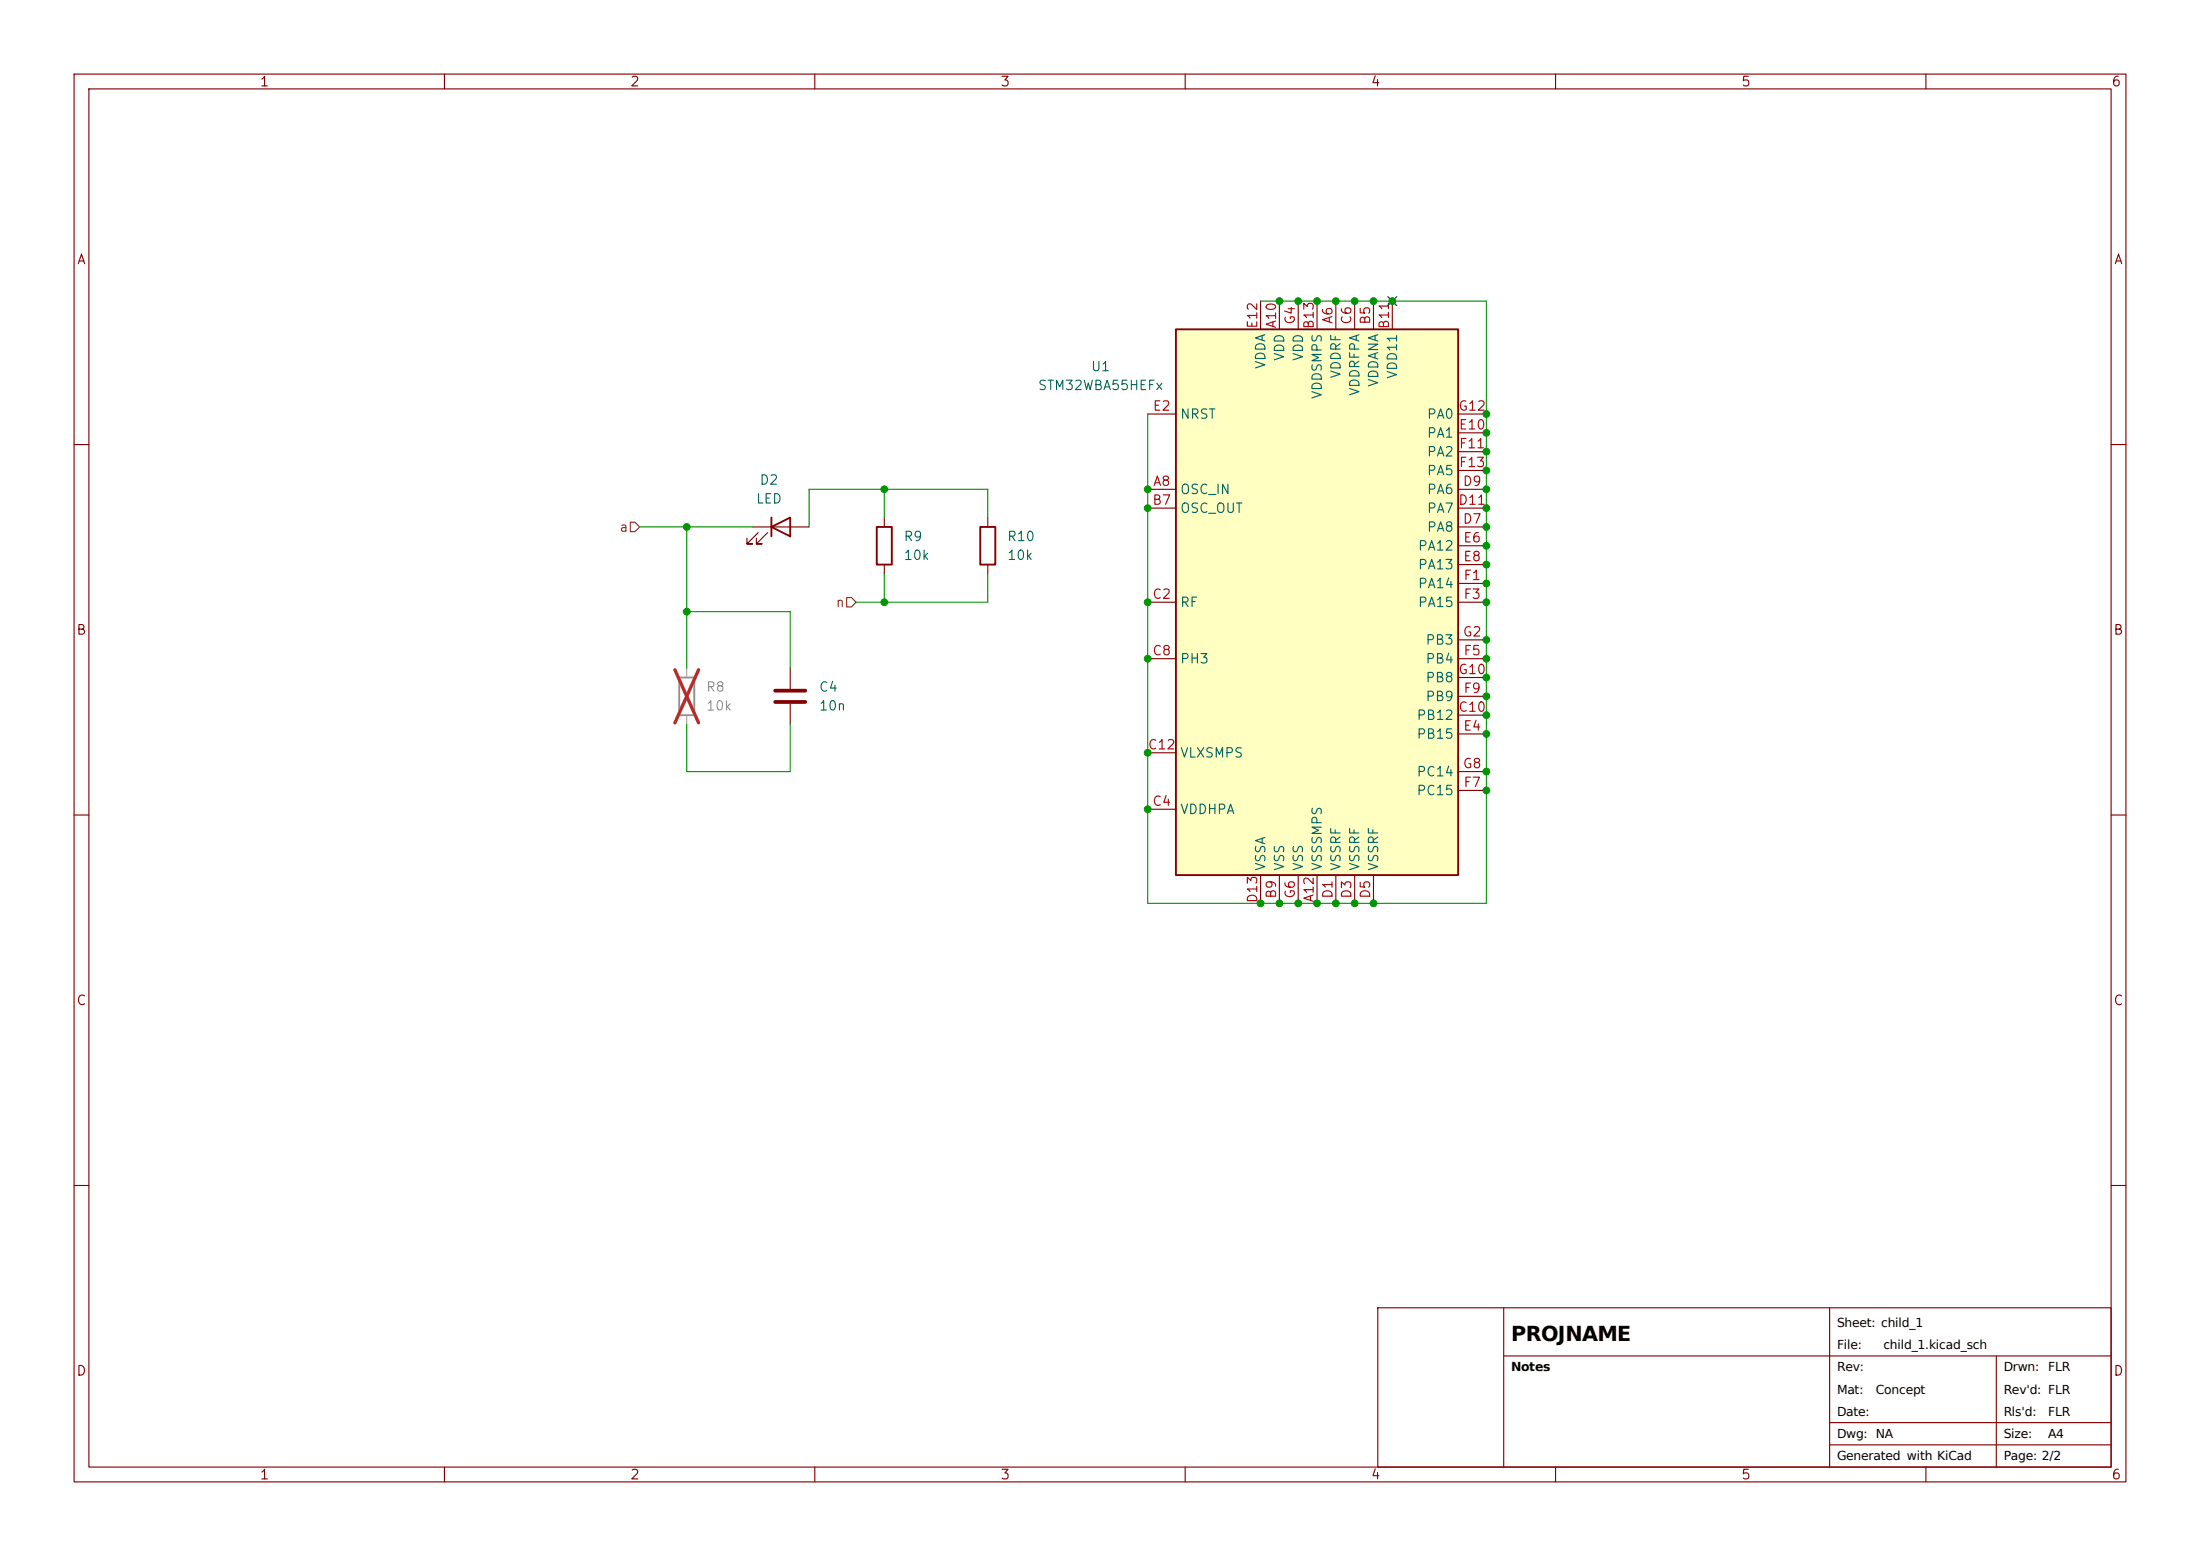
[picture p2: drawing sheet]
<svg xmlns="http://www.w3.org/2000/svg" width="297mm" height="210mm" viewBox="0 0 297 210" stroke-linecap="round" stroke-linejoin="round" font-family="sans-serif">
<g fill="none" stroke="#840000" stroke-width=".15">
<path d="M10 10h277v190h-277zM12 12h273v186h-273zM60 10v2M110 10v2M160 10v2M210 10v2M260 10v2M10 60h2M101.6 71.1h7.6M102.4 71.9l-1.6 1.5h.8h-.8v-.8M103.6 71.9l-1.5 1.5h.8h-.8v-.8M119.4 69.9v1.2"/>
<path d="M119.4 76.2v1.3M133.3 69.9v1.2M133.3 76.2v1.3M285 60h2M10 110h2M285 110h2M10 160h2M186 176.5h99v21.5h-99zM203 176.5v21.5M247 176.5v21.5M285 160h2M60 198v2"/>
<path d="M110 198v2M160 198v2M203 183h82M210 198v2M247 192h38M247 195h38M260 198v2M269.5 183v15"/>
</g>
<path d="M104.1 71.1l2.6-1.2v2.5zM104.1 69.9v2.5M118.4 71.1h2v5.1h-2zM132.3 71.1h2.1v5.1h-2.1z" fill="none" stroke="#840000" stroke-width=".25"/>
<path d="M158.7 44.5h38.1v73.6h-38.1z" fill="#ffffc2"/>
<path d="M158.7 44.5h38.1v73.6h-38.1z" fill="none" stroke="#840000" stroke-width=".25"/>
<g fill="none" stroke="#840000" stroke-width=".15">
<path d="M154.9 55.9h3.8M170.2 40.6v3.9M172.7 40.6v3.9M175.3 40.6v3.9M177.8 40.6v3.9M180.3 40.6v3.9M182.9 40.6v3.9M185.4 40.6v3.9M188 40.6v3.9M196.8 55.9h3.9M196.8 58.4h3.9M154.9 66h3.8"/>
<path d="M154.9 68.6h3.8M196.8 66h3.9M196.8 68.6h3.9M196.8 71.1h3.9M196.8 73.7h3.9M196.8 76.2h3.9M196.8 78.7h3.9M196.8 61h3.9M196.8 63.5h3.9M106.7 90.2v2.8M106.7 95v2.8M154.9 81.3h3.8"/>
<path d="M154.9 88.9h3.8M196.8 81.3h3.9M196.8 88.9h3.9M196.8 96.5h3.9M196.8 99.1h3.9M196.8 94h3.9M196.8 86.4h3.9M196.8 91.4h3.9M154.9 109.2h3.8M154.9 101.6h3.8M170.2 118.1v3.8M172.7 118.1v3.8"/>
<path d="M175.3 118.1v3.8M177.8 118.1v3.8M180.3 118.1v3.8M182.9 118.1v3.8M185.4 118.1v3.8M196.8 106.7h3.9M196.8 104.1h3.9"/>
</g>
<path d="M91.7 91.4h2v5.1h-2z" fill="none" stroke="#9c9b98" stroke-width=".25"/>
<path d="M92.7 90.2v1.2M92.7 96.5v1.3" fill="none" stroke="#9c9b98" stroke-width=".15"/>
<path d="M91.1 90.4l3.2 7.2M94.3 90.4l-3.2 7.2" fill="none" stroke="#e12e31" stroke-width=".46"/>
<path d="M104.6 93.2h4.1M104.6 94.7h4.1" fill="none" stroke="#840000" stroke-width=".51"/>
<path d="M85.1 70.5h.6l.7 .6-.7 .7h-.6zM114.3 80.6h.6l.7 .7-.7 .6h-.6z" fill="none" stroke="#725600" stroke-width=".15"/>
<path d="M170.2 40.6h30.5v81.3h-45.8v-66M86.4 71.1h15.2M92.7 71.1v19.1M119.4 66v3.9M119.4 77.5v3.8M133.3 69.9v-3.9h-24.1v5.1M133.3 77.5v3.8h-17.7M92.7 97.8v6.3h14v-6.3M92.7 82.6h14v7.6" fill="none" stroke="#009600" stroke-width=".15"/>
<path d="M187.4 40l1.2 1.2M188.6 40l-1.2 1.2" fill="none" stroke="#000084" stroke-width=".15"/>
<g fill="#009600" stroke="#009600" stroke-width=".14">
<circle cx="177.8" cy="121.9" r=".46"/>
<circle cx="172.7" cy="121.9" r=".46"/>
<circle cx="175.3" cy="121.9" r=".46"/>
<circle cx="185.4" cy="121.9" r=".46"/>
<circle cx="200.7" cy="106.7" r=".46"/>
<circle cx="200.7" cy="94" r=".46"/>
<circle cx="200.7" cy="88.9" r=".46"/>
<circle cx="200.7" cy="91.4" r=".46"/>
<circle cx="182.9" cy="121.9" r=".46"/>
<circle cx="180.3" cy="121.9" r=".46"/>
<circle cx="200.7" cy="99.1" r=".46"/>
<circle cx="200.7" cy="96.5" r=".46"/>
<circle cx="200.7" cy="104.1" r=".46"/>
<circle cx="172.7" cy="40.6" r=".46"/>
<circle cx="154.9" cy="66" r=".46"/>
<circle cx="180.3" cy="40.6" r=".46"/>
<circle cx="177.8" cy="40.6" r=".46"/>
<circle cx="175.3" cy="40.6" r=".46"/>
<circle cx="170.2" cy="121.9" r=".46"/>
<circle cx="154.9" cy="109.2" r=".46"/>
<circle cx="182.9" cy="40.6" r=".46"/>
<circle cx="185.4" cy="40.6" r=".46"/>
<circle cx="188" cy="40.6" r=".46"/>
<circle cx="154.9" cy="101.6" r=".46"/>
<circle cx="154.9" cy="88.9" r=".46"/>
<circle cx="154.9" cy="68.6" r=".46"/>
<circle cx="154.9" cy="81.3" r=".46"/>
<circle cx="200.7" cy="78.7" r=".46"/>
<circle cx="200.7" cy="86.4" r=".46"/>
<circle cx="200.7" cy="81.3" r=".46"/>
<circle cx="200.7" cy="76.2" r=".46"/>
<circle cx="200.7" cy="73.7" r=".46"/>
<circle cx="200.7" cy="61" r=".46"/>
<circle cx="200.7" cy="58.4" r=".46"/>
<circle cx="200.7" cy="63.5" r=".46"/>
<circle cx="200.7" cy="68.6" r=".46"/>
<circle cx="200.7" cy="66" r=".46"/>
<circle cx="200.7" cy="71.1" r=".46"/>
<circle cx="200.7" cy="55.9" r=".46"/>
<circle cx="92.7" cy="71.1" r=".46"/>
<circle cx="92.7" cy="82.6" r=".46"/>
<circle cx="119.4" cy="81.3" r=".46"/>
<circle cx="119.4" cy="66" r=".46"/>
</g>
<text font-size="2.8" x="204" y="181">PROJNAME</text>
<g font-size="1.7">
<text x="248" y="179.1">Sheet: child_1</text>
<text x="204" y="185.1">Notes</text>
<text x="248" y="185.1">Rev:</text>
<text x="248" y="182.1">File:</text>
<text x="254.3" y="182.1">child_1.kicad_sch</text>
<text x="270.5" y="185.1">Drwn:</text>
<text x="276.5" y="185.1">FLR</text>
<text x="248" y="191.1">Date:</text>
<text x="248" y="188.1">Mat:</text>
<text x="253.3" y="188.1">Concept</text>
<text x="270.5" y="191.1">Rls'd:</text>
<text x="270.5" y="188.1">Rev'd: FLR</text>
<text x="276.5" y="191.1">FLR</text>
<text x="248" y="197.1">Generated with KiCad</text>
<text x="248" y="194.1">Dwg: NA</text>
<text x="270.5" y="194.1">Size:</text>
<text x="270.5" y="197.1">Page: 2/2</text>
<text x="276.5" y="194.1">A4</text>
</g>
<g font-size="1.3" fill="#840000">
<text x="35" y="12">1</text>
<text x="85" y="12">2</text>
<text x="135" y="12">3</text>
<text x="185" y="12">4</text>
<text x="235" y="12">5</text>
<text x="285" y="12">6</text>
<text x="10.3" y="36">A</text>
<text x="285.3" y="36">A</text>
<text x="10.2" y="86">B</text>
<text x="285.2" y="86">B</text>
<text x="10.2" y="136">C</text>
<text x="285.2" y="136">C</text>
<text x="10.2" y="186">D</text>
<text x="285.2" y="186">D</text>
<text x="35" y="200">1</text>
<text x="85" y="200">2</text>
<text x="135" y="200">3</text>
<text x="185" y="200">4</text>
<text x="235" y="200">5</text>
<text x="285" y="200">6</text>
</g>
<g font-size="1.3" fill="#a90000">
<text x="170" y="44.5" transform="rotate(-90 170 44.5)">E12</text>
<text x="172.6" y="44.4" transform="rotate(-90 172.6 44.4)">A10</text>
<text x="175.1" y="43.9" transform="rotate(-90 175.1 43.9)">G4</text>
<text x="177.7" y="44.5" transform="rotate(-90 177.7 44.5)">B13</text>
<text x="180.2" y="43.8" transform="rotate(-90 180.2 43.8)">A6</text>
<text x="182.7" y="43.9" transform="rotate(-90 182.7 43.9)">C6</text>
<text x="185.3" y="43.9" transform="rotate(-90 185.3 43.9)">B5</text>
<text x="187.8" y="44.5" transform="rotate(-90 187.8 44.5)">B11</text>
<text x="155.5" y="55.7">E2</text>
<text x="196.8" y="55.7">G12</text>
<text x="196.8" y="58.3">E10</text>
<text x="155.6" y="65.9">A8</text>
<text x="196.9" y="60.8">F11</text>
<text x="196.9" y="63.4">F13</text>
<text x="197.4" y="65.9">D9</text>
<text x="155.5" y="68.4">B7</text>
<text x="196.8" y="68.4">D11</text>
<text x="197.4" y="71">D7</text>
<text x="197.4" y="73.5">E6</text>
<text x="197.4" y="76.1">E8</text>
<text x="155.5" y="81.1">C2</text>
<text x="197.5" y="78.6">F1</text>
<text x="197.5" y="81.1">F3</text>
<text x="155.5" y="88.8">C8</text>
<text x="197.4" y="86.2">G2</text>
<text x="197.5" y="88.8">F5</text>
<text x="196.8" y="91.3">G10</text>
<text x="197.5" y="93.8">F9</text>
<text x="154.9" y="101.5">C12</text>
<text x="196.8" y="96.4">C10</text>
<text x="197.4" y="98.9">E4</text>
<text x="197.4" y="104">G8</text>
<text x="197.5" y="106.5">F7</text>
<text x="155.5" y="109.1">C4</text>
<text x="170" y="122" transform="rotate(-90 170 122)">D13</text>
<text x="172.6" y="121.4" transform="rotate(-90 172.6 121.4)">B9</text>
<text x="175.1" y="121.4" transform="rotate(-90 175.1 121.4)">G6</text>
<text x="177.7" y="121.9" transform="rotate(-90 177.7 121.9)">A12</text>
<text x="180.2" y="121.4" transform="rotate(-90 180.2 121.4)">D1</text>
<text x="182.7" y="121.4" transform="rotate(-90 182.7 121.4)">D3</text>
<text x="185.3" y="121.4" transform="rotate(-90 185.3 121.4)">D5</text>
</g>
<g font-size="1.3" fill="#006464">
<text x="140" y="53">STM32WBA55HEFx</text>
<text x="147.2" y="50.4">U1</text>
<text x="171.1" y="49.9" transform="rotate(-90 171.1 49.9)">VDDA</text>
<text x="173.7" y="48.8" transform="rotate(-90 173.7 48.8)">VDD</text>
<text x="176.2" y="48.8" transform="rotate(-90 176.2 48.8)">VDD</text>
<text x="178.8" y="54" transform="rotate(-90 178.8 54)">VDDSMPS</text>
<text x="181.3" y="51.2" transform="rotate(-90 181.3 51.2)">VDDRF</text>
<text x="183.8" y="53.5" transform="rotate(-90 183.8 53.5)">VDDRFPA</text>
<text x="186.4" y="52.3" transform="rotate(-90 186.4 52.3)">VDDANA</text>
<text x="188.9" y="51.2" transform="rotate(-90 188.9 51.2)">VDD11</text>
<text x="159.2" y="56.8">NRST</text>
<text x="192.5" y="59.4">PA1</text>
<text x="192.5" y="56.8">PA0</text>
<text x="102.5" y="65.7">D2</text>
<text x="192.5" y="61.9">PA2</text>
<text x="192.5" y="64.5">PA5</text>
<text x="102" y="68.3">LED</text>
<text x="159.2" y="67">OSC_IN</text>
<text x="159.2" y="69.5">OSC_OUT</text>
<text x="192.5" y="67">PA6</text>
<text x="192.5" y="69.5">PA7</text>
<text x="121.9" y="73.4">R9</text>
<text x="121.9" y="75.9">10k</text>
<text x="135.9" y="73.4">R10</text>
<text x="135.9" y="75.9">10k</text>
<text x="191.3" y="74.6">PA12</text>
<text x="191.3" y="77.2">PA13</text>
<text x="192.5" y="72.1">PA8</text>
<text x="159.2" y="82.2">RF</text>
<text x="191.3" y="79.7">PA14</text>
<text x="191.3" y="82.2">PA15</text>
<text x="159.2" y="89.9">PH3</text>
<text x="192.4" y="89.9">PB4</text>
<text x="192.4" y="87.3">PB3</text>
<text x="110.5" y="93.7">C4</text>
<text x="192.4" y="94.9">PB9</text>
<text x="192.4" y="92.4">PB8</text>
<text x="110.5" y="96.2">10n</text>
<text x="191.2" y="97.5">PB12</text>
<text x="191.2" y="100">PB15</text>
<text x="159.2" y="102.6">VLXSMPS</text>
<text x="191.2" y="107.6">PC15</text>
<text x="191.2" y="105.1">PC14</text>
<text x="159.2" y="110.2">VDDHPA</text>
<text x="171.1" y="117.6" transform="rotate(-90 171.1 117.6)">VSSA</text>
<text x="173.7" y="117.6" transform="rotate(-90 173.7 117.6)">VSS</text>
<text x="176.2" y="117.6" transform="rotate(-90 176.2 117.6)">VSS</text>
<text x="178.8" y="117.6" transform="rotate(-90 178.8 117.6)">VSSSMPS</text>
<text x="181.3" y="117.6" transform="rotate(-90 181.3 117.6)">VSSRF</text>
<text x="183.8" y="117.6" transform="rotate(-90 183.8 117.6)">VSSRF</text>
<text x="186.4" y="117.6" transform="rotate(-90 186.4 117.6)">VSSRF</text>
</g>
<g font-size="1.3" fill="#725600">
<text x="83.5" y="72.1">a</text>
<text x="112.7" y="82.2">n</text>
</g>
<g font-size="1.3" fill="#939391">
<text x="95.2" y="93.7">R8</text>
<text x="95.2" y="96.2">10k</text>
</g>
</svg>
